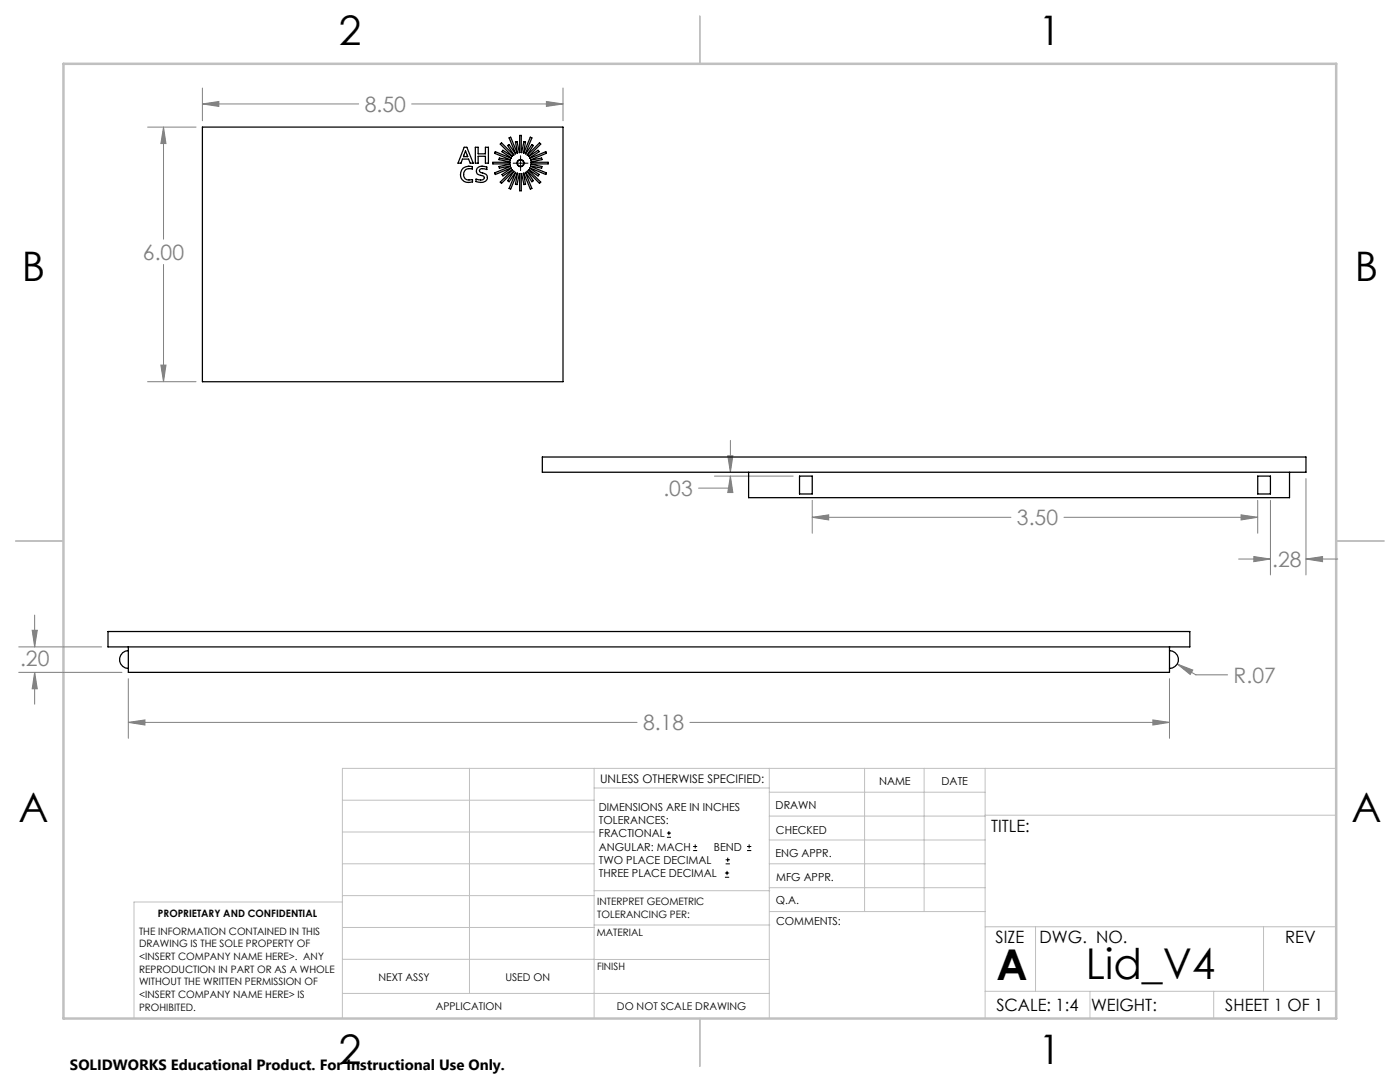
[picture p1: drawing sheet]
<svg xmlns="http://www.w3.org/2000/svg" width="279mm" height="216mm" viewBox="0 0 279 216" stroke-linecap="round" stroke-linejoin="round" font-family="sans-serif">
<g fill="none" stroke="#000" stroke-width=".2">
<path d="M102.4 32.6h3M103.9 31.1v2.9M133.1 167.1h.8M133.1 166.2h.8M133.5 165.8v.9M138.3 169.7h.8M138.3 168.9h.8M138.7 168.5v.8M144.7 175h.8M144.7 174.2h.8M144.8 172.4h.9M144.8 171.6h.9"/>
<path d="M145.1 173.8v.8M145.2 171.1v.9M149.1 169.7h.8M149.1 168.9h.8M149.5 168.5v.8"/>
</g>
<g fill="none" stroke="#808080" stroke-width=".2">
<path d="M40.4 17.6v6.5M112.4 17.6v6.5M29.5 25.4h9.6M32.6 25.4l.5 3.2h-1zM32.6 25.4v22.3M40.4 20.7l3.3-.5v1zM40.4 20.7h31.2M82.2 20.7h30.2M109 20.2l3.4 .5-3.4 .5zM32.6 52.8v23.4M29.5 76.2h9.6M32.1 72.8h1l-.5 3.4z"/>
<path d="M142.6 95h15.7M145.2 90.9h1.1l-.5 3.3zM145.8 95v2.4h-6.4M145.8 87.9v6.3M145.8 95l.5 3.3h-1.1zM162.1 99.8v6.6M251 99.8v6.6M253.5 99.8v14.9M260.6 95.5v19.2M162.1 103.2l3.3-.5v1.1zM162.1 103.2h39.7M212.3 103.2h38.7"/>
<path d="M247.2 111.5h6.3M247.7 102.7l3.3 .5-3.3 .6zM250.2 111.1l3.3 .4-3.3 .6zM260.6 111.5l3.3-.4v1zM260.6 111.5h6.4M3.7 134.2h20.6M3.7 129.1h16.6M6.4 125.8h1l-.5 3.3zM6.9 134.2l.5 3.2h-1zM6.9 122.7v6.4M6.9 134.2v6.3M25.6 135.4v11.9"/>
<path d="M233.4 135.4v11.9M234.9 132.5l3.8 2.2h6.3M234.9 132.5l3.2 1.2-.6 .9zM25.6 144.1l3.3-.4v1zM25.6 144.1h101.5M137.7 144.1h95.7M230.1 143.7l3.3 .4-3.3 .6z"/>
</g>
<g fill="none" stroke="#c0c0c0" stroke-width=".2">
<path d="M68.3 159.7h50.3M93.7 153.3v44.9M118.6 153.3v49.9M118.6 157.2h34.9M153.5 153.3v49.9M153.5 158.1h43.1M172.5 153.3v28.6M184.4 153.3v28.6M196.6 153.3v49.9M266.7 153.3h-198.4v49.9M68.3 178.7h50.3M68.3 172.4h50.3"/>
<path d="M68.3 166h50.3M68.3 180h-41.6v23.2M118.6 177.7h35M153.5 167.6h43.1M153.5 162.8h43.1M153.5 172.4h43.1M153.5 177.1h43.1M196.6 162.7h70.1M68.3 198.2h85.2M68.3 191.4l85.2 .1M68.3 185.1h50.3M118.6 184.6h35"/>
<path d="M153.6 181.9h43M196.6 197.8h70.1M196.6 184.9h70.1M206.7 184.9v12.9M217.5 197.8v5.4M242.2 197.8v5.4M252.2 184.9v12.9"/>
</g>
<path d="M139.7 3.2v9.5M3.1 107.9h9.6M266.7 107.9h9.5M139.7 203.2v9.6" fill="none" stroke="#c0c0c0" stroke-width=".25"/>
<path d="M12.7 12.7h254v190.5h-254z" fill="none" stroke="#c0c0c0" stroke-width=".5"/>
<path d="M32.6 25.4l.5 3.2h-1zM32.1 72.8h1l-.5 3.4zM40.4 20.7l3.3-.5v1zM109 20.2l3.4 .5-3.4 .5zM6.9 134.2l.5 3.2h-1zM6.4 125.8h1l-.5 3.3zM230.1 143.7l3.3 .4-3.3 .6zM25.6 144.1l3.3-.4v1zM234.9 132.5l2.6 2.1 .6-.9zM145.8 95l.5 3.3h-1.1zM145.2 90.9h1.1l-.5 3.3zM250.2 111.1l3.3 .4-3.3 .6zM260.6 111.5l3.3-.4v1zM162.1 103.2l3.3-.5v1.1zM247.7 102.7l3.3 .5-3.3 .6z" fill="#808080"/>
<g fill="none" stroke="#000" stroke-width=".25">
<path d="M40.4 25.4h72v50.8h-72zM92.5 33.5a2.04 2.04 0 0 1 1.8-.2v.4a1.2 1.2 0 0 0-1.7 .6 1.2 1.2 0 0 0 .6 1.6l1.1-.1v.5a1.68 1.68 0 0 1-2.2-.6 1.68 1.68 0 0 1 .4-2.2zM92.6 29.4h.6l1.2 3.2h-.6l-.3-.9h-1.2l-.3 .9h-.6zM92.9 30.2l.4 1.1h-.8zM92.9 30.2h.1M94.9 29.4h.5v1.3h1.5v-1.3h.6v3.2h-.6v-1.4h-1.5v1.4h-.5zM95.2 33.5a1.61 1.61 0 0 1 2-.2v.5l-.9-.1a.45 .45 0 0 0-.6 .4 .45 .45 0 0 0 .6 .4 .99 .99 0 0 1 1 1.2 .99 .99 0 0 1-1.4 .7l-.9-.2v-.5l.5 .2a.73 .73 0 0 0 1.2-.4l-.3-.4a1.55 1.55 0 0 1-1.3-.7zM100.1 28.5l2.4 2.4-1.2-1.9 .3-.1 1.3 1.8-1.3-3.2 .3-.1 1.3 3.2-.3-2.3h.3l.5 2.1v-3.4h.3v3.4l.6-2.1h.3l-.4 2.3 1.3-3.2 .4 .1-1.3 3.2 1.3-1.8 .2 .1-1.2 1.9 2.5-2.4 .2 .3-2.4 2.4 1.9-1.2 .2 .3-1.9 1.2 3.2-1.2 .1 .3-3.1 1.3 2.2-.4 .1 .4-2.2 .5h3.4v.3h-3.4l2.2 .5-.1 .3-2.2-.4 3.1 1.4-.1 .3-3.2-1.3 1.9 1.3-.2 .3-1.9-1.2 2.4 2.4-.2 .3-2.4-2.5 1.1 2-.2 .2-1.3-1.9 1.3 3.2-.4 .1-1.3-3.1 .4 2.2h-.3l-.6-2.2v3.5h-.3v-3.5l-.5 2.2h-.3l.4-2.2-1.4 3.1-.3-.1 1.3-3.2-1.3 1.9-.3-.2 1.2-2-2.4 2.5-.3-.3 2.5-2.4-1.9 1.2-.2-.3 1.8-1.3-3.2 1.3-.1-.3 3.2-1.3-2.2 .3-.1-.3 2.2-.5h-3.4v-.3h3.4l-2.2-.5 .1-.4 2.2 .4-3.2-1.3 .1-.3 3.2 1.3-1.8-1.3 .2-.3 1.9 1.2-2.5-2.4zM108.2 91.2h152.4v3h-152.4zM149.4 94.2v5.1h108v-5.1M159.6 95h2.5v3.6h-2.5zM251 95h2.5v3.6h-2.5z"/>
<path d="M21.6 126h215.9v3.1h-215.9zM25.6 129.8a1.78 1.78 0 0 0-1.7 1.8 1.78 1.78 0 0 0 1.7 1.8M25.6 129.1v5.1h207.8v-5.1M233.4 129.8a1.78 1.78 0 0 1 1.8 1.8 1.78 1.78 0 0 1-1.8 1.8"/>
<circle cx="103.9" cy="32.5" r=".72"/>
<circle cx="103.9" cy="32.6" r=".64"/>
</g>
<g font-size="8.5">
<text x="198.9" y="195.5">A</text>
<text x="216.7" y="195.4">Lid_V4</text>
</g>
<g font-size="8.1">
<text x="67.6" y="8.9">2</text>
<text x="207.3" y="8.9">1</text>
<text x="4.4" y="56.2">B</text>
<text x="270.4" y="56.2">B</text>
<text x="3.7" y="164.1">A</text>
<text x="269.7" y="164.1">A</text>
<text x="67.6" y="212.4">2</text>
<text x="207.3" y="212.4">1</text>
</g>
<g font-size="4.2" fill="#808080">
<text x="72.8" y="22.3">8.50</text>
<text x="28.5" y="51.8">6.00</text>
<text x="132.4" y="99">.03</text>
<text x="203" y="104.8">3.50</text>
<text x="253.9" y="113.1">.28</text>
<text x="4" y="133">.20</text>
<text x="246.2" y="136.2">R.07</text>
<text x="128.3" y="145.7">8.18</text>
</g>
<g font-size="3.4">
<text x="197.8" y="166">TITLE:</text>
<text x="198.7" y="188.1">SIZE</text>
<text x="207.5" y="188.1">DWG. NO.</text>
<text x="256.5" y="188.2">REV</text>
<text x="198.8" y="201.7">SCALE: 1:4</text>
<text x="217.7" y="201.8">WEIGHT:</text>
<text x="244.5" y="201.7">SHEET 1 OF 1</text>
</g>
<text font-size="3" x="14" y="213.5">SOLIDWORKS Educational Product. For Instructional Use Only.</text>
<text font-size="2.4" x="119.8" y="156.2">UNLESS OTHERWISE SPECIFIED:</text>
<g font-size="2.2">
<text x="119.5" y="161.8">DIMENSIONS ARE IN INCHES</text>
<text x="154.8" y="161.4">DRAWN</text>
<text x="175.4" y="156.6">NAME</text>
<text x="187.9" y="156.7">DATE</text>
<text x="119.5" y="164.4">TOLERANCES:</text>
<text x="119.5" y="167.1">FRACTIONAL</text>
<text x="154.9" y="166.3">CHECKED</text>
<text x="119.5" y="169.7">ANGULAR: MACH</text>
<text x="119.5" y="172.4">TWO PLACE DECIMAL</text>
<text x="142.5" y="169.7">BEND</text>
<text x="154.8" y="171">ENG APPR.</text>
<text x="119.5" y="175">THREE PLACE DECIMAL</text>
<text x="154.9" y="175.7">MFG APPR.</text>
<text x="154.9" y="180.4">Q.A.</text>
<text x="154.9" y="184.6">COMMENTS:</text>
</g>
<g font-size="2.1">
<text x="75.5" y="195.7">NEXT ASSY</text>
<text x="100.9" y="195.7">USED ON</text>
<text x="86.9" y="201.5">APPLICATION</text>
<text x="123.1" y="201.6">DO NOT SCALE DRAWING</text>
</g>
<g font-size="2">
<text x="31.5" y="182.9">PROPRIETARY AND CONFIDENTIAL</text>
<text x="119.2" y="180.6">INTERPRET GEOMETRIC</text>
<text x="119.2" y="183.1">TOLERANCING PER:</text>
<text x="27.8" y="186.5">THE INFORMATION CONTAINED IN THIS</text>
<text x="27.8" y="189">DRAWING IS THE SOLE PROPERTY OF</text>
<text x="27.8" y="191.6">&lt;INSERT COMPANY NAME HERE&gt;. ANY</text>
<text x="119.1" y="186.7">MATERIAL</text>
<text x="27.8" y="194.1">REPRODUCTION IN PART OR AS A WHOLE</text>
<text x="27.8" y="196.6">WITHOUT THE WRITTEN PERMISSION OF</text>
<text x="119.1" y="193.5">FINISH</text>
<text x="27.8" y="199.1">&lt;INSERT COMPANY NAME HERE&gt; IS</text>
<text x="27.8" y="201.7">PROHIBITED.</text>
</g>
</svg>
